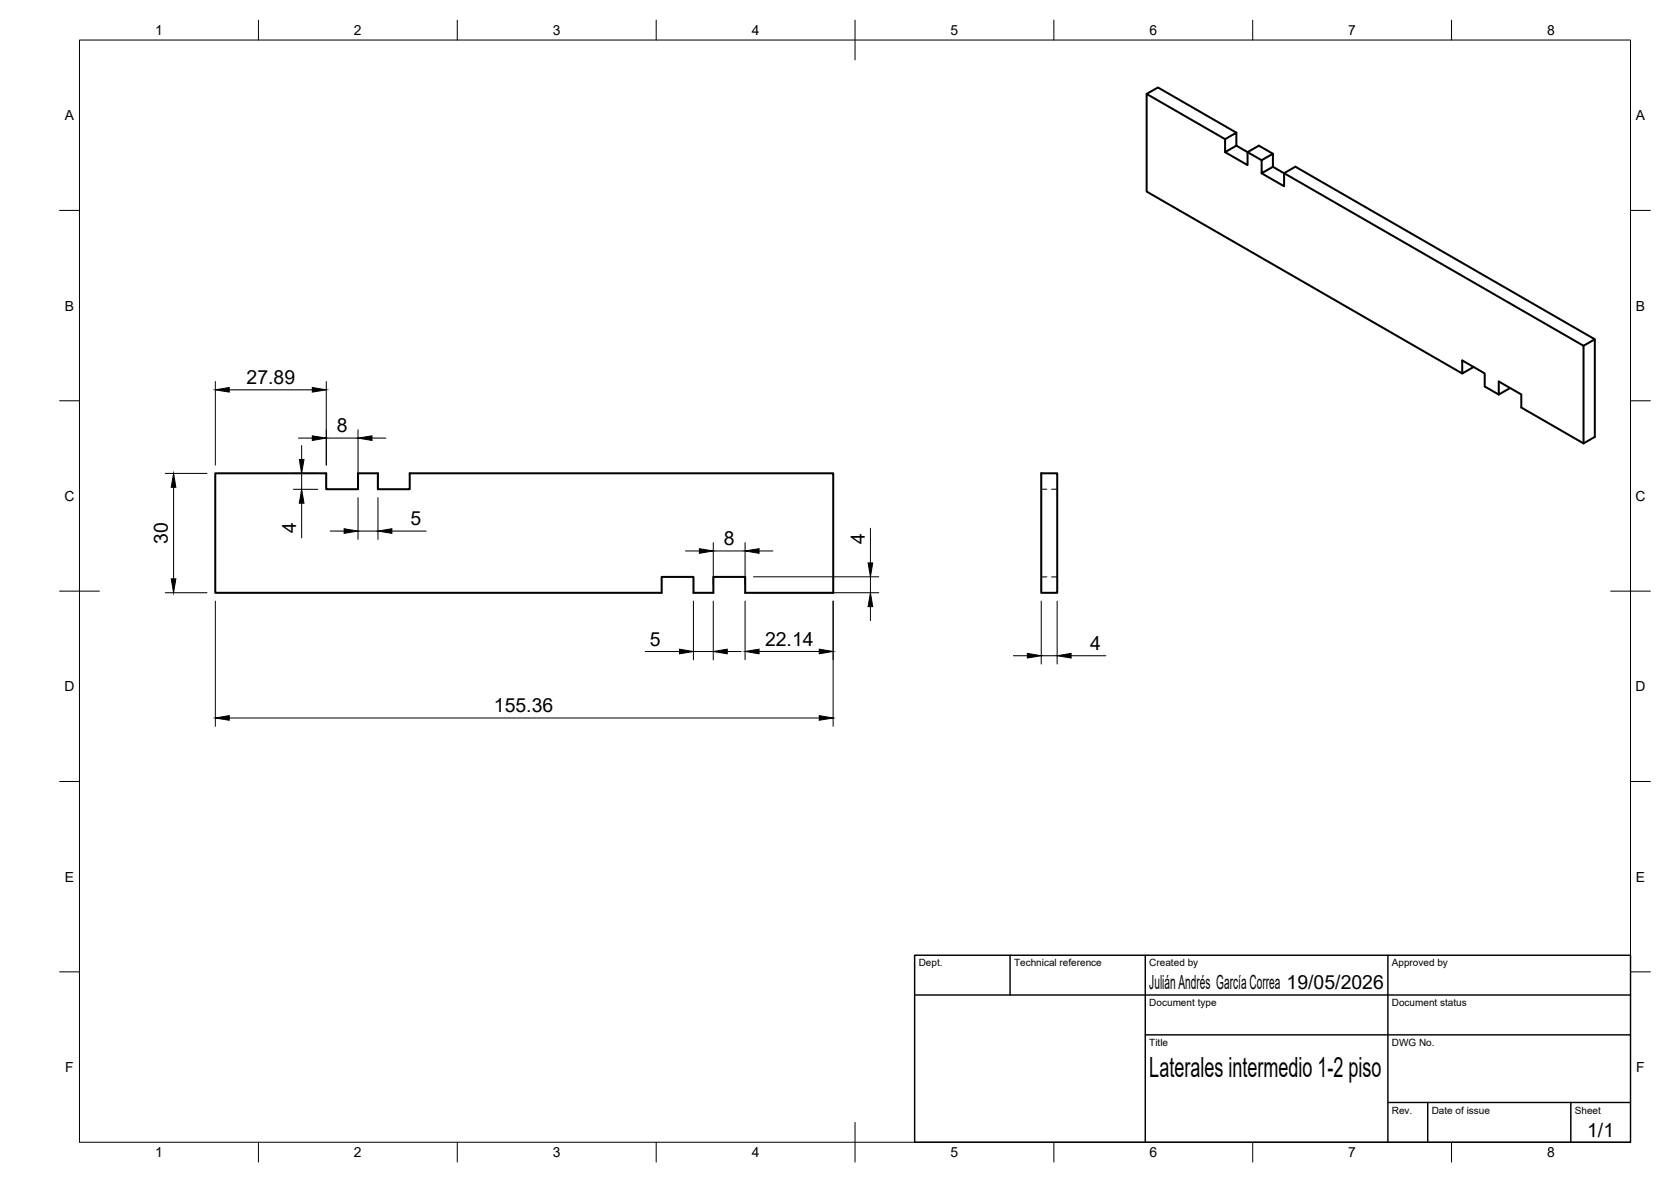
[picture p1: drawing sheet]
<svg xmlns="http://www.w3.org/2000/svg" width="420mm" height="297mm" viewBox="0 0 420 297" stroke-linecap="round" stroke-linejoin="round" font-family="sans-serif">
<!-- layer: Visible -->
<g fill="none" stroke="#000" stroke-width=".51">
<path d="M288.3 23.6l2.8-1.6 19.8 11.3M308 38.2l5.7 3.3v-3.3l2.8-1.6 3.6 2M308 35l-19.7-11.4v24.5l79.4 45.8M310.9 36.6v-3.3l-2.9 1.7v3.2l2.9-1.6 6.3 3.7M317.2 43.5l5.7 3.3v-3.3l2.8-1.6 75.3 43.4-2.8 1.6M320.1 41.9v-3.3l-2.9 1.7v3.2l2.9-1.6 2.8 1.6M322.9 43.5l75.3 43.4v24.5M370.5 92.2l-2.8 1.7v-3.3l5.6 3.2v3.3l3.6 2.1M370.5 92.2h.1M379.7 97.5h.1M401 85.3v24.5l-2.8 1.6-15.7-9v-3.3l-5.6-3.2v3.3l2.8-1.7M54.1 118.9h27.9v4h8v-4h5v4h8v-4h106.5v30.1h-22.1v-4h-8v4h-5v-4h-8v4h-112.3z"/>
<path d="M261.8 118.9h4v30.1h-4z"/>
</g>
<!-- layer: Hidden -->
<path d="M261.8 122.9h1.4M264.4 122.9h1.4M261.8 145h1.4M264.4 145h1.4" fill="none" stroke="#000" stroke-width=".25"/>
<!-- layer: BORDER -->
<g fill="none" stroke="#000" stroke-width=".25">
<path d="M20 10.1h390v276.9h-390zM65 5.1v5M115 5.1v5M165 5.1v5M215 5.1v10M265 5.1v5M315 5.1v5M365 5.1v5M15 52.9h5M410 52.9h5M15 100.7h5M410 100.7h5"/>
<path d="M15 148.6h10M405 148.6h10M15 196.4h5M410 196.4h5M15 244.2h5M410 244.2h5M65 287v5M115 287v5M165 287v5M215 282.1v9.9M265 287v5M315 287v5"/>
<path d="M365 287v5"/>
</g>
<!-- layer: TITLEBLOCK -->
<path d="M230 240.1h180v46.9h-180zM230 250h180M254 240.1v9.9M288 240.1v46.9M349 240.1v46.9M288 260.1h122M349 277.1h61M359 277.1v9.9M395 277.1v9.9" fill="none" stroke="#000" stroke-width=".36"/>
<!-- layer: FD_Dimensions -->
<g fill="none" stroke="#000" stroke-width=".25">
<path d="M54.1 95.9v21M57.6 98h20.9M82 95.9v21M41.6 119h10.4M73.7 119h6.2M75 110.1h3.5M75.8 112v3.5M75.8 119v4M82 110.1h8M90 108v12.9M93.5 110.1h3.5M43.6 122.5v23"/>
<path d="M73.7 123h6.2M75.8 126.5v8.7M83 133.5h3.5M90 125.1v10.5M90 133.5h5M95 125.1v10.5M98.5 133.5h8.6M172.4 138.5h3.5M179.3 136.4v10.5M179.3 138.5h8M187.3 136.4v10.5M190.9 138.5h3.5"/>
<path d="M218.9 132.7v8.8M41.6 149h10.4M54.1 151.1v31.4M174.3 151.1v14.7M179.3 151.1v14.7M187.3 151.1v14.7M189.5 149h31.5M189.5 145h31.5M209.5 151.1v31.4M218.9 145v4M218.9 152.4v3.6M261.8 151.1v15.8"/>
<path d="M265.8 151.1v15.8M162.2 163.7h8.7M174.3 163.7h5M182.9 163.7h3.5M190.9 163.7h15.1M254.8 164.8h3.5M261.8 164.8h4M269.3 164.8h8.7M57.6 180.4h148.4"/>
</g>
<g fill="#000" stroke="#000" stroke-width=".25">
<path d="M54.1 98l3.5-.6v1.1zM78.5 97.4l3.5 .6-3.5 .5zM75.3 115.5h1.1l-.6 3.5zM78.5 109.5l3.5 .6-3.5 .6zM90 110.1l3.5-.6v1.2zM43.6 119l.6 3.5h-1.1zM75.8 123l.6 3.5h-1.1zM86.5 132.9l3.5 .6-3.5 .5zM95 133.5l3.5-.6v1.1zM175.9 137.9l3.4 .6-3.4 .6zM187.3 138.5l3.6-.6v1.2zM43.1 145.5h1.1l-.6 3.5z"/>
<path d="M218.9 149l.5 3.4h-1.1zM218.3 141.5h1.1l-.5 3.5zM54.1 180.4l3.5-.6v1.2zM170.9 163.1l3.4 .6-3.4 .6zM179.3 163.7l3.6-.6v1.2zM187.3 163.7l3.6-.6v1.2zM206 179.8l3.5 .6-3.5 .6zM206 163.1l3.5 .6-3.5 .6zM258.3 164.2l3.5 .6-3.5 .6zM265.8 164.8l3.5-.6v1.2z"/>
</g>
<text font-size="7" x="289" y="270.6">Laterales intermedio 1-2 piso</text>
<g font-size="4.9">
<text x="62" y="96.5">27.89</text>
<text x="84.7" y="108.6">8</text>
<text x="42.2" y="136.7" transform="rotate(-90 42.2 136.7)">30</text>
<text x="74.4" y="133.8" transform="rotate(-90 74.4 133.8)">4</text>
<text x="103.2" y="132">5</text>
<text x="182" y="137">8</text>
<text x="217.4" y="136.6" transform="rotate(-90 217.4 136.6)">4</text>
<text x="163.4" y="162.3">5</text>
<text x="192.4" y="162.3">22.14</text>
<text x="274.2" y="163.4">4</text>
<text x="124.2" y="179">155.36</text>
<text x="289" y="248.5">Julián Andrés García Correa 19/05/2026</text>
<text x="399.1" y="285.7">1/1</text>
</g>
<g font-size="3.5">
<text x="39" y="8.8">1</text>
<text x="89" y="8.8">2</text>
<text x="139" y="8.8">3</text>
<text x="189" y="8.8">4</text>
<text x="239" y="8.8">5</text>
<text x="289" y="8.8">6</text>
<text x="339" y="8.8">7</text>
<text x="389" y="8.8">8</text>
<text x="16.3" y="30.2">A</text>
<text x="411.3" y="30.2">A</text>
<text x="16.3" y="78">B</text>
<text x="411.3" y="78">B</text>
<text x="16.2" y="125.9">C</text>
<text x="411.2" y="125.9">C</text>
<text x="16.2" y="173.7">D</text>
<text x="411.2" y="173.7">D</text>
<text x="16.3" y="221.6">E</text>
<text x="411.3" y="221.6">E</text>
<text x="16.4" y="269.4">F</text>
<text x="411.4" y="269.4">F</text>
<text x="39" y="290.8">1</text>
<text x="89" y="290.8">2</text>
<text x="139" y="290.8">3</text>
<text x="189" y="290.8">4</text>
<text x="239" y="290.8">5</text>
<text x="289" y="290.8">6</text>
<text x="339" y="290.8">7</text>
<text x="389" y="290.8">8</text>
</g>
<g font-size="2.5">
<text x="231" y="242.9">Dept.</text>
<text x="255" y="242.9">Technical reference</text>
<text x="289" y="242.9">Created by</text>
<text x="350" y="242.9">Approved by</text>
<text x="289" y="252.8">Document type</text>
<text x="350" y="252.8">Document status</text>
<text x="289" y="262.9">Title</text>
<text x="350" y="262.9">DWG No.</text>
<text x="350" y="279.9">Rev.</text>
<text x="360" y="279.9">Date of issue</text>
<text x="396" y="279.9">Sheet</text>
</g>
</svg>
